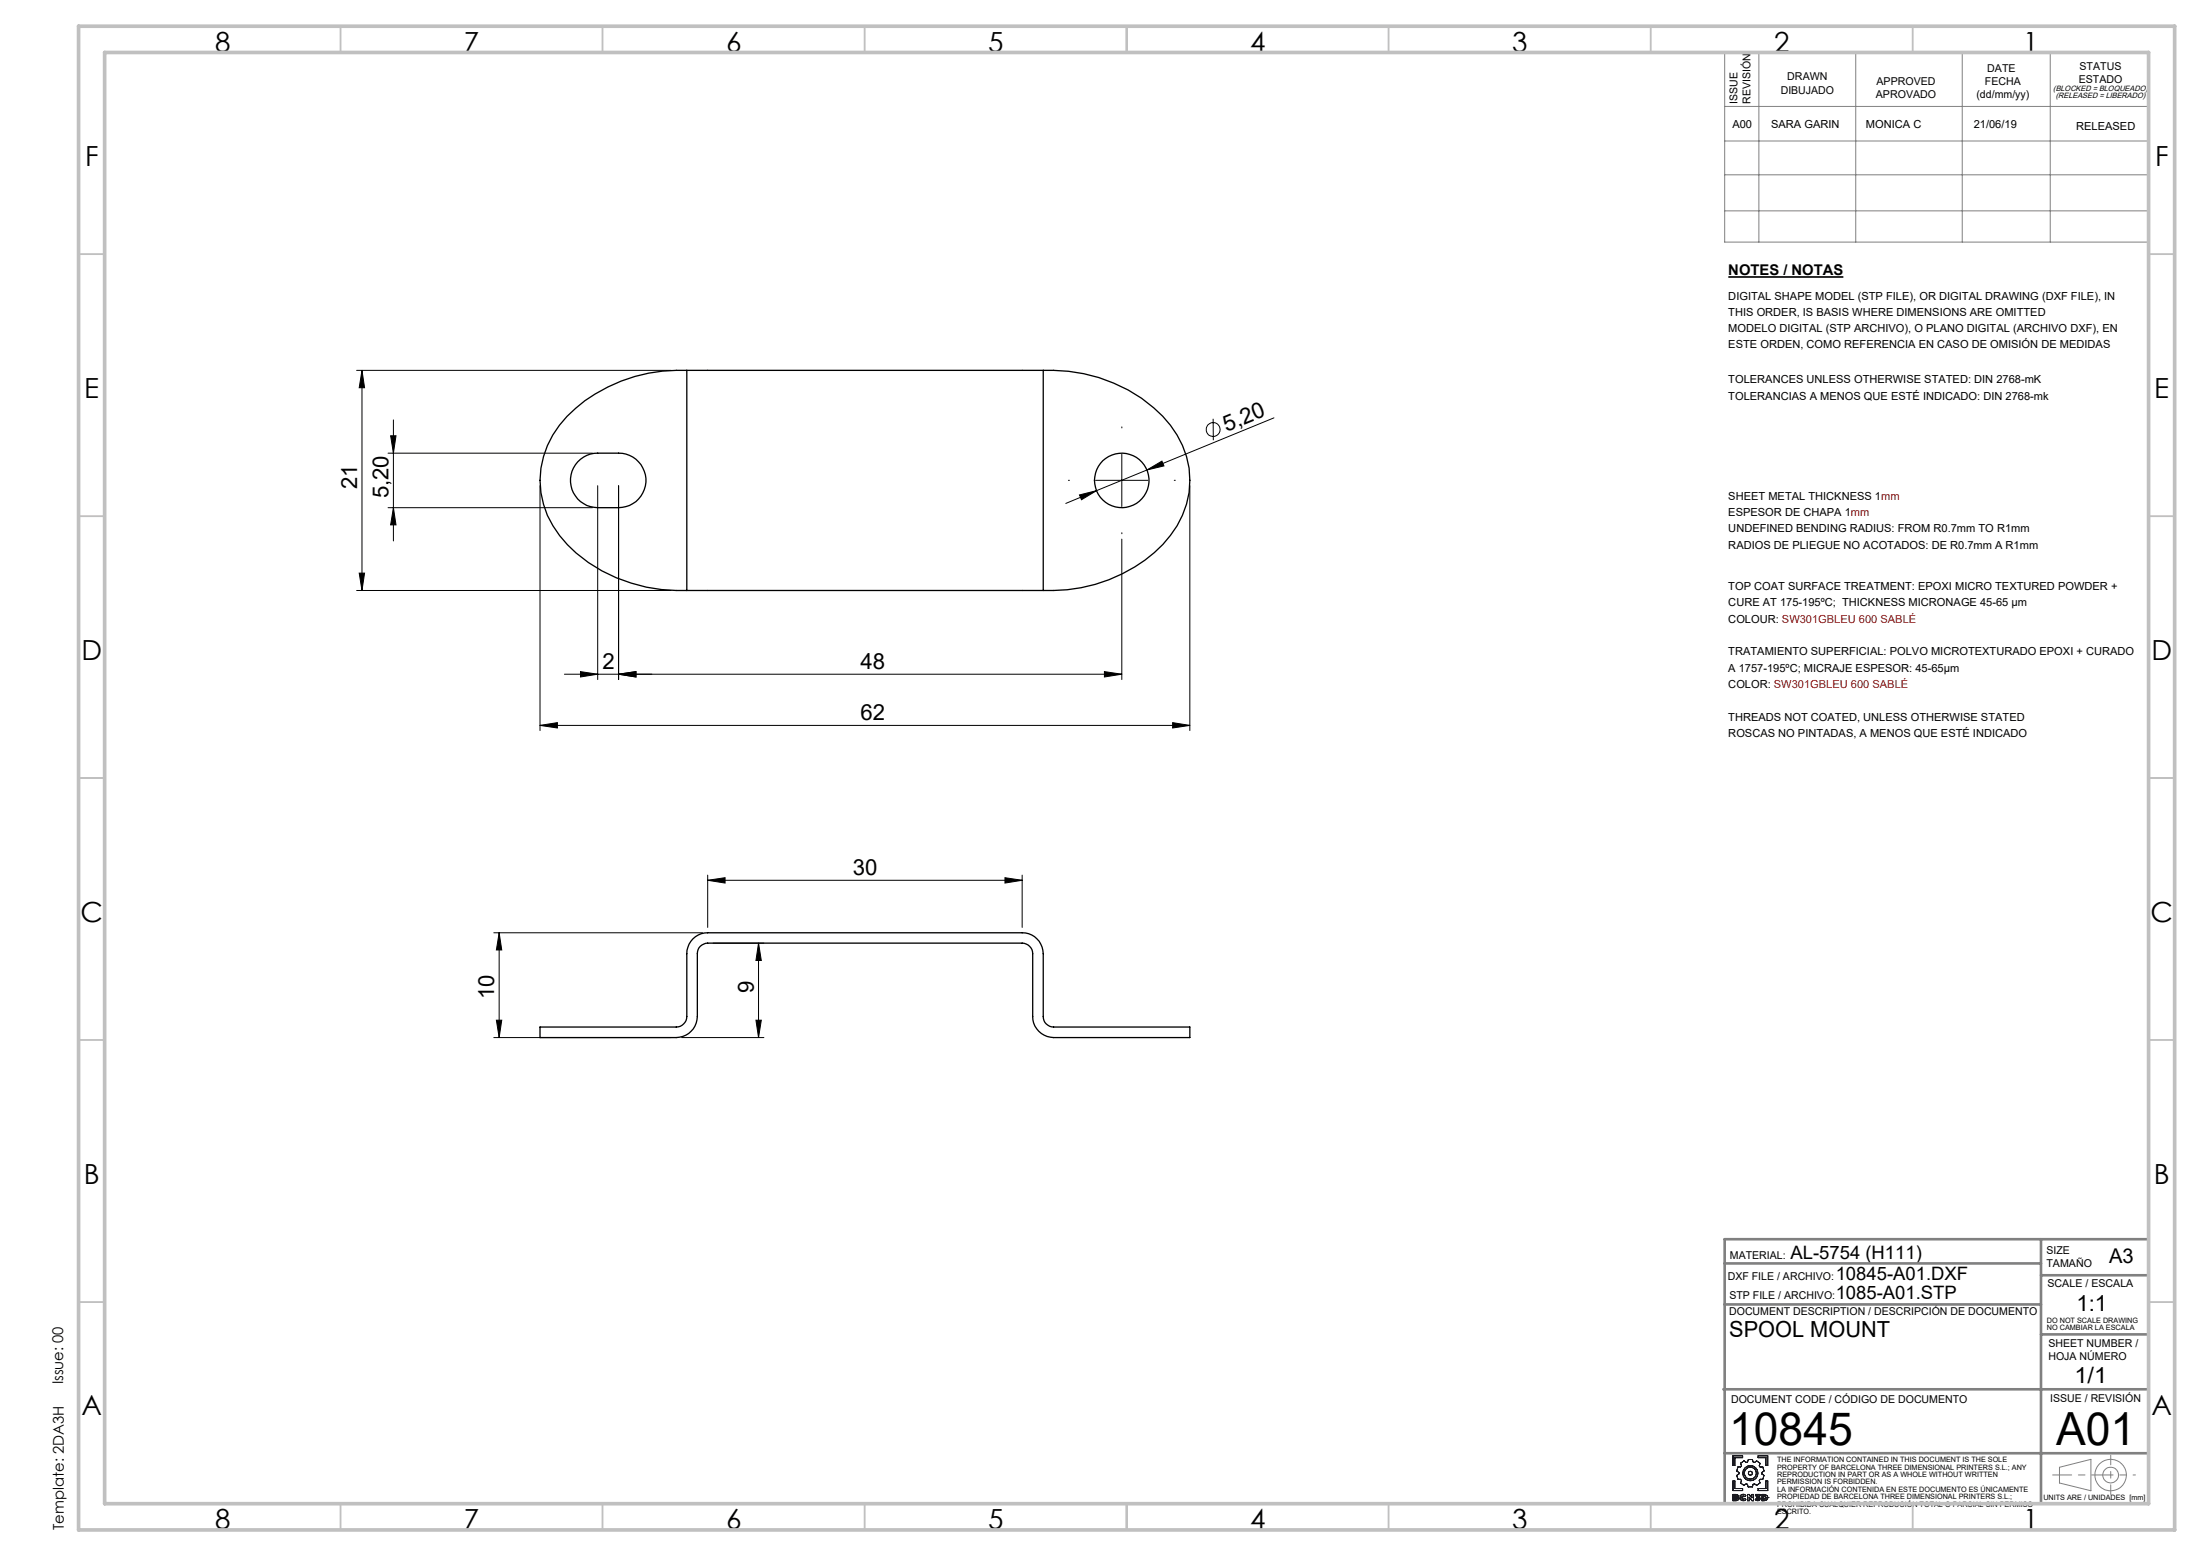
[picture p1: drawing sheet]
<svg xmlns="http://www.w3.org/2000/svg" width="420mm" height="297mm" viewBox="0 0 420 297" stroke-linecap="round" stroke-linejoin="round" font-family="sans-serif">
<path d="M329.8 52.9h22" fill="none" stroke="#000" stroke-width=".32"/>
<g fill="none" stroke="#000" stroke-width=".19">
<path d="M68.1 70.7h60M69.1 70.7v42M69.1 70.7l.5 3.3h-1.1zM231.5 79.9v4.1M243.1 79.8l-33.9 13.9M74 86.5h39.1M74 96.9h39.1M74.5 83.2h1.1l-.5 3.3zM75.1 80.1v23.2M75.1 96.9l.5 3.3h-1.1zM103 92.7v46.7M114.1 92.7v37"/>
<path d="M118 92.7v37M206 94.5l3.2-.8-2.8 1.7zM209.1 91.7h9.9M209.2 93.7l-5.8 2.4M214.1 86.7v10M218.9 89.7l2.8-1.7 .4 .9zM227 92.7v46.7M68.1 112.7h60M68.5 109.4h1.1l-.5 3.3zM214.1 102.9v26.8M103 138.5l3.4-.6v1.1zM103 138.5h124"/>
<path d="M107.7 128.7h106.4M110.8 128.2l3.3 .5-3.3 .5zM118 128.7l3.4-.5v1zM210.7 128.2l3.4 .5-3.4 .5zM223.8 137.9l3.2 .6-3.2 .5zM94.2 178h39.9M95.2 178v20M95.2 178l.5 3.3h-1zM135 168l3.4-.5v1.1zM135 167v10M135 168h60.1M191.8 167.5l3.3 .5-3.3 .6z"/>
<path d="M195.1 167v10M94.2 198h33.9M94.7 194.7h1l-.5 3.3zM130.1 198h15.7M136.1 180h9.7M144.3 194.7h1l-.6 3.3zM144.7 180v18M144.7 180l.6 3.3h-1z"/>
<circle cx="231.5" cy="82" r="1.33"/>
</g>
<g fill="none" stroke="#191924" stroke-width=".19">
<path d="M330.7 277.9h1.8v.3h-1.5v1.5h-.3zM332.1 279.3l.7-.5 .4 .3 .3-.1 .1-.4h.8l.1 .4 .3 .1 .4-.3 .7 .5-.2 .5 .2 .2h.5l.2 .8-.4 .3v.2l.4 .3-.2 .8h-.5l-.2 .2 .1 .5-.6 .4-.4-.3-.3 .1-.1 .5h-.8l-.2-.5-.2-.1-.4 .3-.7-.4 .2-.5-.2-.2h-.5l-.2-.8 .4-.3v-.2l-.4-.3 .2-.8h.5l.2-.2zM335.5 277.9h1.8v1.8h-.3v-1.5h-1.5zM330.7 282.7h.3v1.4h1.5v.4h-1.8zM331 285.5l.4 .1-.4 .1zM331 286l.4 .1-.4 .1zM331.3 285.3l.3 .1 .1 .1M331.3 285.3h.2l.2 .2M331.3 285.3h-.6v1.2l.9-.1 .2-.3M331.4 285.6h.1M331.4 286.1h.1M331.7 285.5l-.2 .3 .3 .3"/>
<path d="M331.7 285.5h.1M331.8 286.1h.1M332 285.9l.2 .3 .4 .3 .6-.3M332 285.9l.1 .3 .2 .2a.69 .69 0 0 0 .9-.2M332 285.9h.1M332.4 285.9l.1 .2 .2 .1 .2-.2M332.4 285.9l.1 .2 .4-.1M332.4 285.9h.1M332.9 285.7l-.2-.2-.3 .1v.3M332.9 285.7l-.4-.1-.1 .3M332.9 286l.3 .2M333.2 285.5l-.5-.3-.5 .2-.2 .5"/>
<path d="M333.2 285.5a.67 .67 0 0 0-1.1 0l-.1 .4M333.2 285.5l-.3 .2M333.5 285.3h.3l.5 .6v-.6h.3v1.2h-.3l-.5-.7v.7h-.3zM335.1 286l.3 .2 .2-.1-.2 .1zM335.1 286l-.2 .2M335.5 284.1h1.5v-1.4h.3v1.8h-1.8zM335.6 286.1l-.4-.2v-.2l.3-.2h-.5v-.2h.8v.2l-.2 .2 .3 .4M335.6 286.1h.1M335.9 286.1l-.2 .3-.3 .1-.5-.3M335.9 286.1l-.2 .3-.4 .1-.4-.3M335.9 286.1h.1M336.2 285.3h.5l.5 .2 .2 .4-.3 .4-.9 .2z"/>
<path d="M336.6 285.5l.3 .1v.5h-.3zM337 285.9h.1M337.4 285.9h.1"/>
<circle cx="334" cy="281.2" r=".39"/>
<circle cx="334" cy="281.2" r="1.45"/>
<circle cx="334" cy="281.2" r="1.14"/>
</g>
<g fill="none" stroke="#808080" stroke-width=".19">
<path d="M329.1 10h80.9v36.2h-80.9zM335.6 10v36.2M354.1 10v36.2M374.4 10v36.2M391.2 10v36.2M329.1 20.3h80.9M329.1 26.9h80.9M329.1 33.4h80.9M329.1 40.2h80.9M393 280.1l6-1.6v6l-6-1.4z"/>
<circle cx="402.7" cy="281.6" r="3"/>
<circle cx="402.8" cy="281.5" r="1.49"/>
</g>
<path d="M204.1 91.7h-.2M214.1 81.7v-.2M224.1 91.7h.2M214.1 101.7v.2" fill="none" stroke="#000" stroke-width=".19" stroke-dasharray="15.2 1.3 1.3 1.3"/>
<path d="M391.7 281.5h11.1" fill="none" stroke="#808080" stroke-width=".19" stroke-dasharray="15.2 1.3 1.3 1.3" stroke-dashoffset="11.6"/>
<path d="M402.8 281.5h4.7" fill="none" stroke="#808080" stroke-width=".19" stroke-dasharray="15.2 1.3 1.3 1.3" stroke-dashoffset="14.8"/>
<path d="M402.8 277.8v7.4" fill="none" stroke="#808080" stroke-width=".19" stroke-dasharray="15.2 1.3 1.3 1.3" stroke-dashoffset="13.4"/>
<path d="M329.1 236.5h80.9v50.5h-80.9zM389.5 236.5v50.5M329.1 249h60.4M329.1 241.2h60.4M389.5 243.4h20.5M389.5 254.7h20.5M328.9 265.2h81.1M329.1 277.4h80.9" fill="none" stroke="#808080" stroke-width=".5"/>
<g fill="none" stroke="#c0c0c0" stroke-width=".35">
<path d="M65 5v5M115 5v5M165 5v5M215 5v5M265 5v5M315 5v5M365 5v5M15 48.5h5M410 48.5h5M15 98.5h5M410 98.5h5M15 148.5h5"/>
<path d="M410 148.5h5M15 198.5h5M410 198.5h5M15 248.5h5M410 248.5h5M65 287v5M115 287v5M165 287v5M215 287v5M265 287v5M315 287v5M365 287v5"/>
</g>
<path d="M15 5h400v287h-400zM20 10h390v277h-390z" fill="none" stroke="#c0c0c0" stroke-width=".7"/>
<g fill="#000">
<path d="M69.1 70.7l.5 3.3h-1.1zM68.5 109.4h1.1l-.5 3.3zM74.5 83.2h1.1l-.5 3.3zM75.1 96.9l.5 3.3h-1.1zM95.2 178l.5 3.3h-1zM94.7 194.7h1l-.5 3.3zM144.7 180l.6 3.3h-1zM144.3 194.7h1l-.6 3.3z"/>
<path d="M206 94.5l.4 .9 2.8-1.7zM218.9 89.7l3.2-.8-.4-.9z"/>
<path d="M103 138.5l3.4-.6v1.1zM223.8 137.9l3.2 .6-3.2 .5zM118 128.7l3.4-.5v1zM210.7 128.2l3.4 .5-3.4 .5z"/>
<path d="M118 128.7l3.4-.5v1zM110.8 128.2l3.3 .5-3.3 .5z"/>
<path d="M135 168l3.4-.5v1.1zM191.8 167.5l3.3 .5-3.3 .6z"/>
</g>
<g fill="none" stroke="#000" stroke-width=".25">
<path d="M131.1 70.7h68M131.1 70.7a31.8 31.8 0 0 0-21.2 7.2 17.3 17.3 0 0 0-4.4 22.5 27.3 27.3 0 0 0 17.8 11.7 34.6 34.6 0 0 0 7.2 .6h.6M131.1 70.7v42M199.1 70.7h.3a30.5 30.5 0 0 1 22.5 8.7 17.1 17.1 0 0 1 0 24.5 30.6 30.6 0 0 1-22.8 8.8M199.1 70.7v42M110.2 88.2a5.1 5.1 0 0 1 3.9-1.7h3.9a5.2 5.2 0 0 1 5.3 5.2 5.2 5.2 0 0 1-5.3 5.2h-3.9a5.2 5.2 0 0 1-4.8-3.1 5.2 5.2 0 0 1 .9-5.6zM131.1 112.7h68M103 196h26a2.05 2.05 0 0 0 2.1-2v-12a4 4 0 0 1 3.9-4h60.1a4 4 0 0 1 4 4v12a1.99 1.99 0 0 0 1.9 2h26v2h-23.3a7.7 7.7 0 0 1-4.5-.4 4 4 0 0 1-2.1-3.6v-12a2.05 2.05 0 0 0-2-2h-60.1a1.99 1.99 0 0 0-1.9 2v12a4.1 4.1 0 0 1-4.1 4h-26z"/>
<circle cx="214" cy="91.7" r="5.2"/>
</g>
<g font-size="8.7">
<text x="330" y="275.9">10845</text>
<text x="392.3" y="275.9">A01</text>
</g>
<g font-size="5.3">
<text x="41" y="9.9">8</text>
<text x="88.5" y="9.9">7</text>
<text x="138.5" y="9.9">6</text>
<text x="188.5" y="9.9">5</text>
<text x="238.5" y="9.9">4</text>
<text x="288.5" y="9.9">3</text>
<text x="338.5" y="9.9">2</text>
<text x="386" y="9.9">1</text>
<text x="16.2" y="31.7">F</text>
<text x="411.2" y="31.7">F</text>
<text x="16.1" y="75.9">E</text>
<text x="411.1" y="75.9">E</text>
<text x="15.5" y="125.9">D</text>
<text x="410.5" y="125.9">D</text>
<text x="15.4" y="175.9">C</text>
<text x="410.4" y="175.9">C</text>
<text x="16" y="225.9">B</text>
<text x="411" y="225.9">B</text>
<text x="15.5" y="270.2">A</text>
<text x="410.5" y="270.2">A</text>
<text x="41" y="291.9">8</text>
<text x="88.5" y="291.9">7</text>
<text x="138.5" y="291.9">6</text>
<text x="188.5" y="291.9">5</text>
<text x="238.5" y="291.9">4</text>
<text x="288.5" y="291.9">3</text>
<text x="338.5" y="291.9">2</text>
<text x="386" y="291.9">1</text>
</g>
<g font-size="4.2">
<text x="234.1" y="82.4" transform="rotate(-22 234.1 82.4)">5,20</text>
<text x="68.1" y="93.4" transform="rotate(-90 68.1 93.4)">21</text>
<text x="74.1" y="95.1" transform="rotate(-90 74.1 95.1)">5,20</text>
<text x="115" y="127.7">2</text>
<text x="164.2" y="127.7">48</text>
<text x="164.2" y="137.5">62</text>
<text x="162.7" y="167.1">30</text>
<text x="94.3" y="190.7" transform="rotate(-90 94.3 190.7)">10</text>
<text x="143.8" y="189.5" transform="rotate(-90 143.8 189.5)">9</text>
<text x="396.2" y="250.3">1:1</text>
<text x="330" y="255.2">SPOOL MOUNT</text>
<text x="395.8" y="264">1/1</text>
</g>
<text font-size="3.9" x="402.5" y="241.1">A3</text>
<g font-size="3.5">
<text x="341.7" y="240.4">AL-5754 (H111)</text>
<text x="350.3" y="244.3">10845-A01.DXF</text>
<text x="350.3" y="247.9">1085-A01.STP</text>
</g>
<g font-size="2.8">
<text x="329.8" y="52.6">NOTES / NOTAS</text>
<text x="12.1" y="264.2" transform="rotate(-90 12.1 264.2)">Issue: 00</text>
<text x="12.2" y="292" transform="rotate(-90 12.2 292)">Template: 2DA3H</text>
</g>
<g font-size="2.1">
<text x="339.8" y="17.9">DIBUJADO</text>
<text x="341.1" y="15.4">DRAWN</text>
<text x="358.1" y="16.3">APPROVED</text>
<text x="378.8" y="16.3">FECHA</text>
<text x="379.2" y="13.8">DATE</text>
<text x="396.7" y="15.8">ESTADO</text>
<text x="396.8" y="13.3">STATUS</text>
<text x="331.5" y="19.8" transform="rotate(-90 331.5 19.8)">ISSUE</text>
<text x="334" y="19.8" transform="rotate(-90 334 19.8)">REVISIÓN</text>
<text x="357.9" y="18.8">APROVADO</text>
<text x="377.1" y="18.8">(dd/mm/yy)</text>
<text x="330.6" y="24.3">A00</text>
<text x="338" y="24.3">SARA GARIN</text>
<text x="356.1" y="24.3">MONICA C</text>
<text x="376.6" y="24.3">21/06/19</text>
<text x="396.2" y="24.7">RELEASED</text>
<text x="329.8" y="57.2">DIGITAL SHAPE MODEL (STP FILE), OR DIGITAL DRAWING (DXF FILE), IN</text>
<text x="329.8" y="60.3">THIS ORDER, IS BASIS WHERE DIMENSIONS ARE OMITTED</text>
<text x="329.8" y="63.4">MODELO DIGITAL (STP ARCHIVO), O PLANO DIGITAL (ARCHIVO DXF), EN</text>
<text x="329.8" y="66.5">ESTE ORDEN, COMO REFERENCIA EN CASO DE OMISIÓN DE MEDIDAS</text>
<text x="329.8" y="73.2">TOLERANCES UNLESS OTHERWISE STATED: DIN 2768-mK</text>
<text x="329.8" y="76.3">TOLERANCIAS A MENOS QUE ESTÉ INDICADO: DIN 2768-mk</text>
<text x="329.8" y="95.4">SHEET METAL THICKNESS 1mm</text>
<text x="329.8" y="98.5">ESPESOR DE CHAPA 1mm</text>
<text x="329.8" y="101.6">UNDEFINED BENDING RADIUS: FROM R0.7mm TO R1mm</text>
<text x="329.8" y="104.7">RADIOS DE PLIEGUE NO ACOTADOS: DE R0.7mm A R1mm</text>
<text x="329.8" y="112.6">TOP COAT SURFACE TREATMENT: EPOXI MICRO TEXTURED POWDER +</text>
<text x="329.8" y="115.7">CURE AT 175-195ºC; THICKNESS MICRONAGE 45-65 µm</text>
<text x="329.8" y="118.9">COLOUR: SW301GBLEU 600 SABLÉ</text>
<text x="329.8" y="125.1">TRATAMIENTO SUPERFICIAL: POLVO MICROTEXTURADO EPOXI + CURADO</text>
<text x="329.8" y="128.2">A 1757-195ºC; MICRAJE ESPESOR: 45-65µm</text>
<text x="329.8" y="131.3">COLOR: SW301GBLEU 600 SABLÉ</text>
<text x="329.8" y="137.6">THREADS NOT COATED, UNLESS OTHERWISE STATED</text>
<text x="329.8" y="140.7">ROSCAS NO PINTADAS, A MENOS QUE ESTÉ INDICADO</text>
<text x="390.5" y="239.4">SIZE</text>
<text x="329.7" y="244.3">DXF FILE / ARCHIVO:</text>
<text x="330.1" y="240.4">MATERIAL:</text>
<text x="390.5" y="241.9">TAMAÑO</text>
<text x="390.7" y="245.6">SCALE / ESCALA</text>
<text x="330" y="251">DOCUMENT DESCRIPTION / DESCRIPCIÓN DE DOCUMENTO</text>
<text x="330" y="247.9">STP FILE / ARCHIVO:</text>
<text x="390.9" y="257.1">SHEET NUMBER /</text>
<text x="390.9" y="259.6">HOJA NÚMERO</text>
<text x="330.3" y="267.7">DOCUMENT CODE / CÓDIGO DE DOCUMENTO</text>
<text x="391.2" y="267.5">ISSUE / REVISIÓN</text>
</g>
<g font-size="1.5">
<text x="391.8" y="17.4">(BLOCKED = BLOQUEADO)</text>
<text x="392.3" y="18.8">(RELEASED = LIBERADO)</text>
</g>
<g font-size="1.4">
<text x="390.6" y="252.5">DO NOT SCALE DRAWING</text>
<text x="390.6" y="253.9">NO CAMBIAR LA ESCALA</text>
<text x="339.1" y="279.1">THE INFORMATION CONTAINED IN THIS DOCUMENT IS THE SOLE</text>
<text x="339.1" y="280.5">PROPERTY OF BARCELONA THREE DIMENSIONAL PRINTERS S.L.; ANY</text>
<text x="339.1" y="281.9">REPRODUCTION IN PART OR AS A WHOLE WITHOUT WRITTEN</text>
<text x="339.1" y="283.3">PERMISSION IS FORBIDDEN.</text>
<text x="339.1" y="284.7">LA INFORMACIÓN CONTENIDA EN ESTE DOCUMENTO ES ÚNICAMENTE</text>
<text x="339.1" y="286.1">PROPIEDAD DE BARCELONA THREE DIMENSIONAL PRINTERS S.L.;</text>
<text x="339.1" y="287.6">PROHIBIDA CUALQUIER REPRODUCIÓN TOTAL O PARCIAL SIN PERMISO</text>
<text x="389.9" y="286.3">UNITS ARE / UNIDADES [mm]</text>
<text x="339.1" y="289">ESCRITO.</text>
</g>
</svg>
